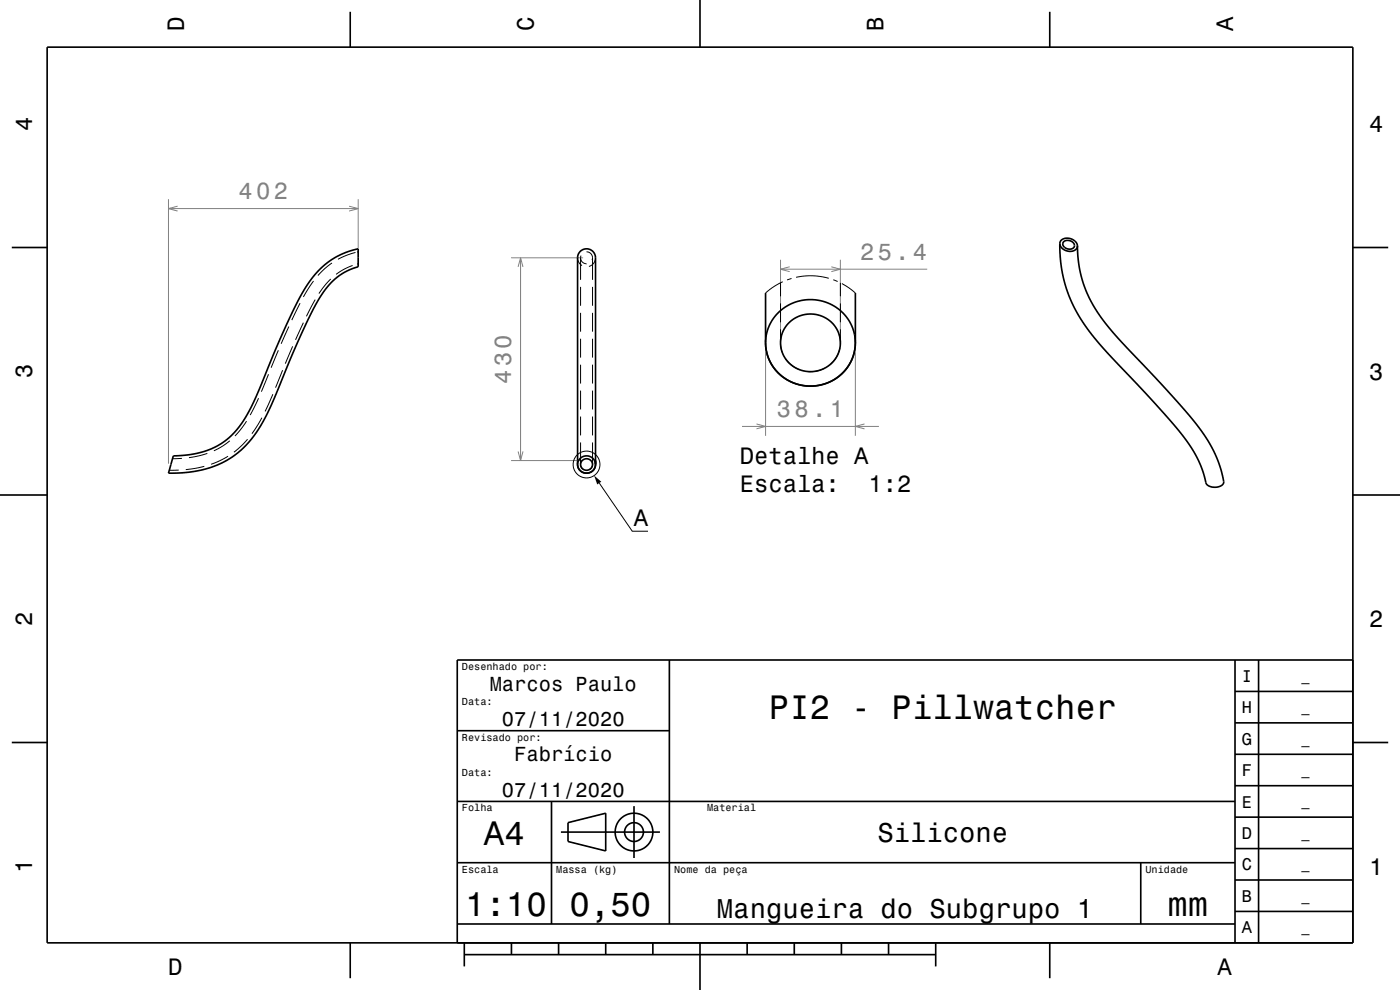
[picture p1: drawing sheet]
<svg xmlns="http://www.w3.org/2000/svg" width="297mm" height="210mm" viewBox="0 0 297 210" stroke-linecap="round" stroke-linejoin="round" font-family="sans-serif">
<g fill="none" stroke="#808080" stroke-width=".21">
<path d="M35.7 42.2v56.2M35.7 44.2h40.3M37.7 43.7l-2 .5 2 .6M74.1 43.7l1.9 .5-1.9 .6M76 42.2v10.5M108.4 54.7h15.3M109.9 56.6l.5-1.9 .5 1.9M110.4 54.7v43M165.6 55.1v15.6M165.6 57.1h31.1M167.5 56.6l-1.9 .5 1.9 .5M176.4 56.6l1.9 .5-1.9 .5"/>
<path d="M178.3 55.1v15.6M162.4 74.7v17.8M181.5 74.7v17.8M108.4 97.7h15.3M109.9 95.8l.5 1.9 .5-1.9M157.4 90.5h29.1M160.5 89.9l1.9 .6-1.9 .5M183.4 89.9l-1.9 .6 1.9 .5"/>
</g>
<g fill="none" stroke="#000" stroke-width=".35">
<path d="M10 10h277v190h-277zM74.3 2.5v7.5M148.5 0v10M222.7 2.5v7.5M2.5 52.5h7.5M67.8 57.2a16 16 0 0 1 8.2-4.4v3.8a13.7 13.7 0 0 0-8.6 7.2 200.2 200.2 0 0 0-9.6 21.5 25.4 25.4 0 0 1-8.2 11.4 22.5 22.5 0 0 1-13.9 3.7l1.1-3.7a16.7 16.7 0 0 0 13.2-5.3 36.9 36.9 0 0 0 6-11.2 120.1 120.1 0 0 1 9.5-20.2zM224.8 51.7a2.1 2.1 0 0 0 1.6 1.5 2.1 2.1 0 0 0 2.1-.7l.1-.3M224.8 51.7a1.68 1.68 0 0 1 2.6-.9 1.77 1.77 0 0 1 1.2 1.4M224.8 51.7a29.9 29.9 0 0 0 8.2 21l2.3 2.5a218.2 218.2 0 0 1 16.3 18.1 23.5 23.5 0 0 1 4.3 9.4 2.45 2.45 0 0 0 3.7-.3 27 27 0 0 0-6.8-13.7 372.4 372.4 0 0 0-15.6-17 29.6 29.6 0 0 1-8.1-14.4l-.4-2.8-.1-2.3M225.7 51.3a1.39 1.39 0 0 1 2.2 1 1.35 1.35 0 0 1-1.4 .5 1.35 1.35 0 0 1-1-1.2zM287 52.5h7.5M162.4 72.7a9.5 9.5 0 0 1 9.5-9.1 9.5 9.5 0 0 1 9.6 9.1"/>
<path d="M162.4 72.7a9.5 9.5 0 0 0 9.5 9.2 9.5 9.5 0 0 0 9.6-9.2M162.4 62.2v10.5M167.4 68.4a6.3 6.3 0 0 1 8.3-.6 6.3 6.3 0 0 1 1.7 8.1 6.3 6.3 0 0 1-7.9 2.5 6.3 6.3 0 0 1-3.6-7.5l.6-1.3zM181.5 62.2v10.5M126.3 98.4v-.7a1.99 1.99 0 0 1-1 2.5 1.99 1.99 0 0 1-2.6-.9l-.2-1v-43.6a1.9 1.9 0 0 1 1.9-1.9 1.9 1.9 0 0 1 1.9 1.9v43.8M0 105h10M287 105h10M142 140v56M262 140v60M267 140v60M287 140h-190v60M2.5 157.5h7.5"/>
<path d="M97 155h45M262 153.3h25M262 146.7h25M287 157.5h7.5M97 170h165M117 170v26M119 176.5h21M120.5 174.5l8-2v8l-8-2zM134.5 171v11M262 173.3h25M262 166.7h25M262 160h25"/>
<path d="M97 196h165M97 183h165M242 183v13M262 193.3h25M262 186.7h25M262 180h25M74.3 200v7.5M98.5 202.5h100M98.5 200v5M108.5 200v2.5M118.5 200v2.5M128.5 200v2.5"/>
<path d="M138.5 200v2.5M148.5 200v10M158.5 200v2.5M168.5 200v2.5M178.5 200v2.5M188.5 200v2.5M198.5 200v5M222.7 200v7.5"/>
<circle cx="124.4" cy="98.5" r="1.24"/>
<circle cx="124.5" cy="98.5" r="1.87"/>
<circle cx="134.5" cy="176.5" r="2"/>
<circle cx="134.5" cy="176.5" r="4"/>
</g>
<g fill="none" stroke="#000" stroke-width=".21">
<path d="M66.5 59.6l-2.1 3.4M70.2 59.2l-1.2 1.2-1.3 1.9M70.4 55.8l-1.5 1.2-1.4 1.5M74.8 56.3l-1.7 .8-1.8 1.1M75.4 53.6l-1.8 .5-1.9 .9M76 56h-.2M76 53.4l-.3 .1M122.5 54.7a1.9 1.9 0 0 0 1 1.6M123.2 54.7a1.26 1.26 0 0 0 1.2 1.3M123.2 54.7v4.7M123.3 54.2l-.1 .5M124.4 53.4a1.27 1.27 0 0 1 1.3 1.3"/>
<path d="M125.7 54.7l-.1 .5M125.7 54.7v4.7M126.3 54.7a1.91 1.91 0 0 1-1.4 1.8M165.6 60v2.9M166.1 59.8l-2 1.1-1.7 1.3M167.9 59.1l-.9 .3M168.9 58.8l1.7-.2 1.8-.1 1.7 .2 1.7 .3M176.8 59.3l.9 .4M178.3 60v2.9M57 79.4l-1.6 3.7M59.1 74.3l-1.6 3.7M60 78.5l-1.5 3.7"/>
<path d="M61.3 69.3l-1.7 3.6M62.1 73.5l-1.6 3.6M63.7 64.3l-1.8 3.6M64.4 68.5l-1.7 3.6M66.9 63.6l-1.9 3.5M123.2 60.9v4M123.2 66.4v4M123.2 71.9v4M123.2 77.4v4M125.7 60.9v4M125.7 66.4v4M125.7 71.9v4"/>
<path d="M125.7 77.4v4M165.6 72.7l.3 2M165.6 64.4v4M165.6 69.9v2.8M165.8 71.3l-.2 1.4M166.6 76a6.2 6.2 0 0 0 3.1 2.4M175 78.1l-1.9 .7h-2M178 70.9l.3 1.8M178.2 73.8a6 6 0 0 1-2 3.4M178.3 64.4v4M178.3 69.9v2.8M178.3 72.7v.4"/>
<path d="M178.6 60.2l1.5 .9 1.4 1.1M181.3 71l.2 1.7M37.9 99.7l-2 .1M38.6 97.2l-2 .1M43.3 98.9l-3.9 .7M44 96.2l-3.9 .9M48.4 96.8l-1.8 1-1.8 .7M48.8 93.5l-1.5 1.1-1.9 1M52.3 89.3l-2.5 3.2M52.5 93.2l-1.2 1.3-1.7 1.4M54.8 84.5l-1.7 3.5M55.6 88.6l-2.2 3.4"/>
<path d="M57.9 83.6l-1.7 3.7M123.2 82.9v4M123.2 88.4v4M123.2 93.9v4.6M123.2 98.2v-.5a1.74 1.74 0 0 0 .5 1.8M125.6 98.2l.1-.5a1.64 1.64 0 0 1-.6 1.9M125.7 82.9v4M125.7 88.4v4M125.7 93.9v4.6M126.3 98.2v.2M127.1 102.5l7 10.2h3.4"/>
<circle cx="124.4" cy="98.5" r="2.85"/>
</g>
<path d="M126 100.9l1.6 1.3-.9 .6z" fill-rule="evenodd" fill="#000"/>
<g font-size="7.2">
<text x="163.1" y="152.6">PI2 - Pillwatcher</text>
<text x="102.7" y="179.3">A4</text>
<text x="98.7" y="194.3">1:10</text>
<text x="120.8" y="194.3">0,50</text>
<text x="247.7" y="194.3">mm</text>
</g>
<g font-size="5.8">
<text x="186.1" y="178.6">Silicone</text>
<text x="152.1" y="194.6">Mangueira do Subgrupo 1</text>
</g>
<g font-size="5">
<text x="39" y="6.5" transform="rotate(-90 39 6.5)">D</text>
<text x="113.2" y="6.5" transform="rotate(-90 113.2 6.5)">C</text>
<text x="187.4" y="6.5" transform="rotate(-90 187.4 6.5)">B</text>
<text x="261.6" y="6.5" transform="rotate(-90 261.6 6.5)">A</text>
<text x="6.8" y="27.8" transform="rotate(-90 6.8 27.8)">4</text>
<text x="290.5" y="28.1">4</text>
<text x="6.8" y="80.3" transform="rotate(-90 6.8 80.3)">3</text>
<text x="290.5" y="80.6">3</text>
<text x="156.9" y="98.3">Detalhe A</text>
<text x="156.9" y="104.4">Escala:</text>
<text x="184.3" y="104.4">1:2</text>
<text x="134.4" y="111.5">A</text>
<text x="6.8" y="132.8" transform="rotate(-90 6.8 132.8)">2</text>
<text x="290.5" y="133.1">2</text>
<text x="6.8" y="185.3" transform="rotate(-90 6.8 185.3)">1</text>
<text x="290.5" y="185.6">1</text>
<text x="35.7" y="206.8">D</text>
<text x="258.3" y="206.8">A</text>
</g>
<g font-size="5" fill="#808080">
<text x="50.6" y="42.2">402</text>
<text x="182.5" y="55.1">25.4</text>
<text x="108.4" y="81.4" transform="rotate(-90 108.4 81.4)">430</text>
<text x="164.8" y="88.5">38.1</text>
</g>
<g font-size="4.3">
<text x="103.9" y="146.5">Marcos Paulo</text>
<text x="106.5" y="154">07/11/2020</text>
<text x="109.1" y="161.5">Fabrício</text>
<text x="106.5" y="169">07/11/2020</text>
</g>
<g font-size="3.6">
<text x="263.4" y="144.6">I</text>
<text x="263.4" y="151.3">H</text>
<text x="263.4" y="158">G</text>
<text x="263.4" y="164.6">F</text>
<text x="263.4" y="171.3">E</text>
<text x="263.4" y="178">D</text>
<text x="263.4" y="184.6">C</text>
<text x="263.4" y="191.3">B</text>
<text x="263.4" y="198">A</text>
</g>
<g font-size="2.9">
<text x="276.1" y="144.4">_</text>
<text x="276.1" y="151">_</text>
<text x="276.1" y="157.7">_</text>
<text x="276.1" y="164.4">_</text>
<text x="276.1" y="171">_</text>
<text x="276.1" y="177.7">_</text>
<text x="276.1" y="184.4">_</text>
<text x="276.1" y="191.1">_</text>
<text x="276.1" y="197.7">_</text>
</g>
<g font-size="2.2">
<text x="98" y="142.1">Desenhado por:</text>
<text x="98" y="149.6">Data:</text>
<text x="98" y="157.1">Revisado por:</text>
<text x="98" y="164.6">Data:</text>
<text x="98" y="172.1">Folha</text>
<text x="150" y="172.1">Material</text>
<text x="98" y="185.1">Escala</text>
<text x="118" y="185.1">Massa (kg)</text>
<text x="143" y="185.1">Nome da peça</text>
<text x="243" y="185.1">Unidade</text>
</g>
</svg>
